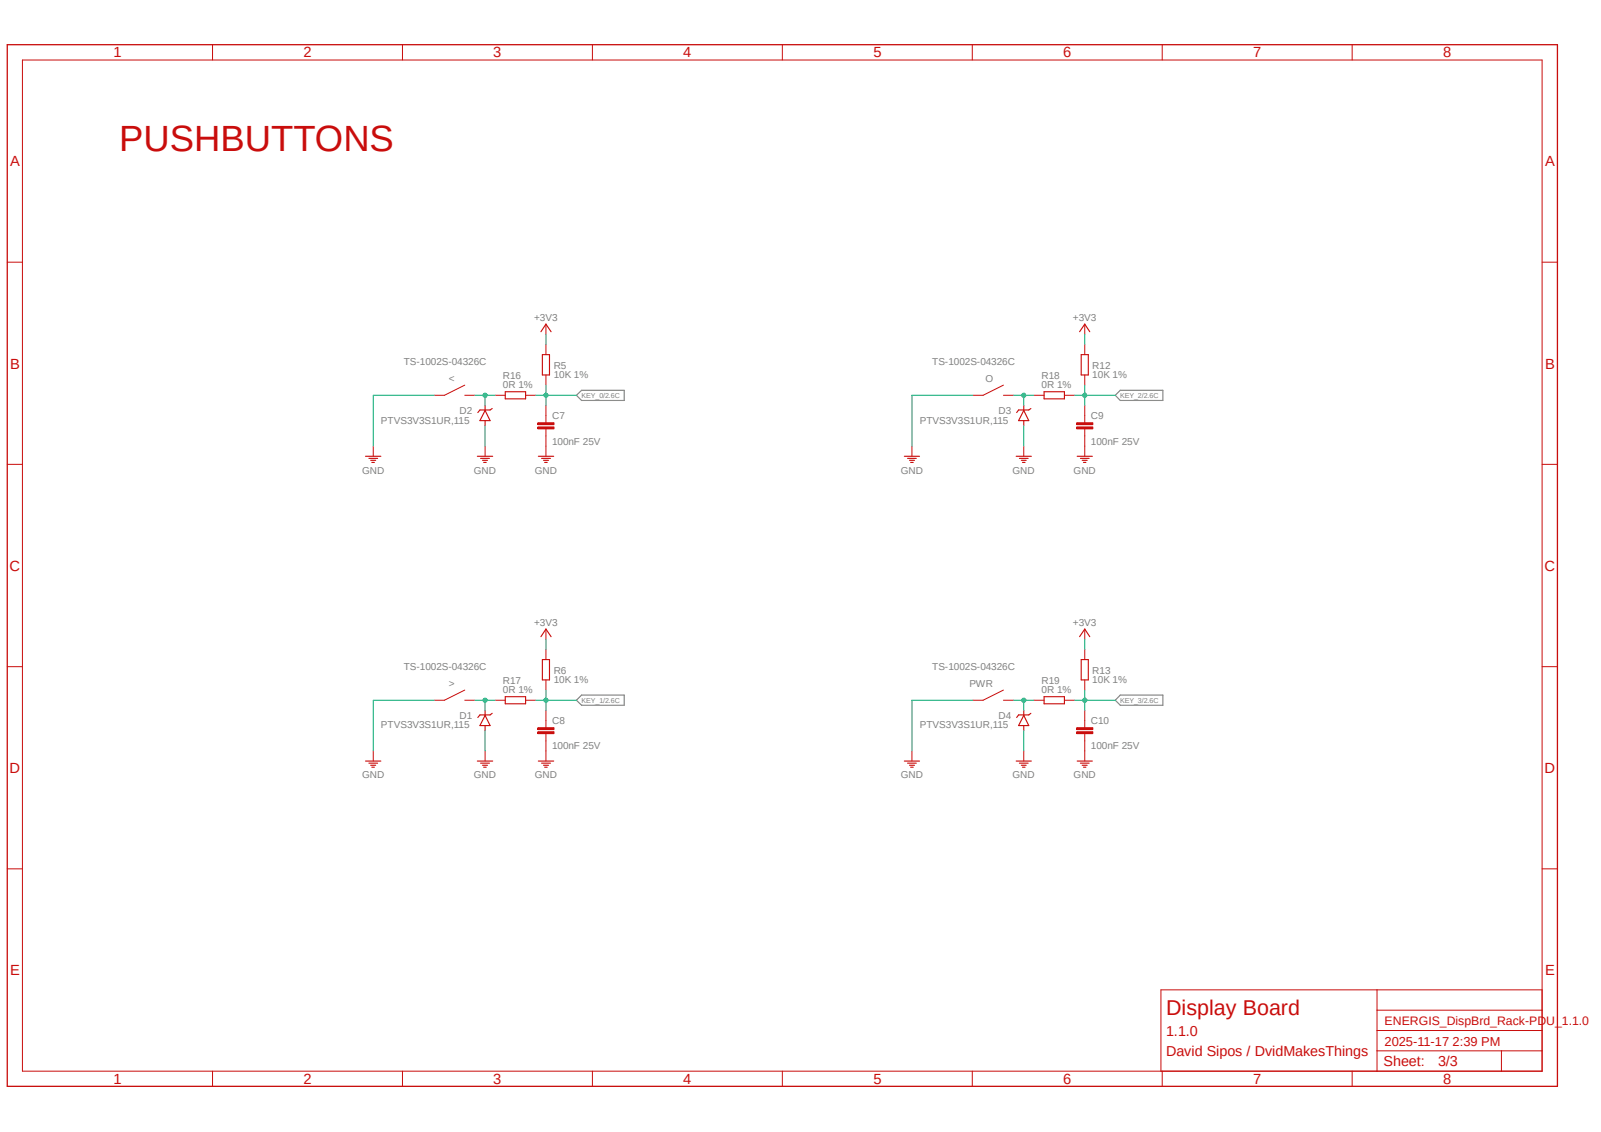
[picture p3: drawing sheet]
<svg xmlns="http://www.w3.org/2000/svg" width="420mm" height="297mm" viewBox="0 0 420 297" stroke-linecap="round" stroke-linejoin="round" font-family="sans-serif">
<path d="M1.4 11.4l417.4 274.2M418.8 11.4l-417.4 274.2" fill="none" stroke="#fff" stroke-width=".26"/>
<path d="M151.2 103.7l1.4-1.3h11.1v2.7h-11.1zM293.9 102.4h11.2v2.7h-11.2l-1.3-1.4zM151.2 183.7l1.4-1.3h11.1v2.6h-11.1zM293.9 182.4h11.2v2.6h-11.2l-1.3-1.3z" fill="none" stroke="#808080" stroke-width=".3"/>
<g fill="none" stroke="#c90d0c" stroke-width=".26">
<path d="M5.9 15.7h398.6v265.4h-398.6zM55.8 11.7v4M105.6 11.7v4M155.4 11.7v4M205.2 11.7v4M255.1 11.7v4M304.9 11.7v4M354.7 11.7v4M1.9 68.8h4M404.5 68.8h4.1M143.2 90.4v2.6M143.2 98.4v2.6"/>
<path d="M143.2 109.1v1.8M143.2 112.5v1.9M1.9 121.8h4M404.5 121.8h4.1M1.9 174.9h4M404.5 174.9h4.1M1.9 228h4M404.5 228h4.1M361.2 259.7v21.4M404.5 259.7h-100v21.4M361.2 275.7h43.3M361.2 270.4h43.3"/>
<path d="M361.2 265h43.3M393.9 275.7v5.4M55.8 281.1v3.9M105.6 281.1v3.9M155.4 281.1v3.9M205.2 281.1v3.9M255.1 281.1v3.9M304.9 281.1v3.9M354.7 281.1v3.9"/>
</g>
<path d="M1.9 11.7h406.7v273.3h-406.7z" fill="none" stroke="#c90d0c" stroke-width=".34"/>
<path d="M142.3 93h1.8v5.4h-1.8z" fill="none" stroke="#c90d0c" stroke-width=".3"/>
<path d="M141.1 112h4.2v.5h-4.2z" fill-rule="evenodd" fill="#c90d0c"/>
<path d="M141.1 112h4.2v.5h-4.2z" fill="none" stroke="#c90d0c" stroke-width=".26"/>
<path d="M141.1 110.9h4.2v.5h-4.2z" fill-rule="evenodd" fill="#c90d0c"/>
<path d="M143.2 85v2.7M97.9 117.1v2.6M141.1 110.9h4.2v.5h-4.2zM143.2 106.4v2.7M143.2 114.4v5.3M143.2 170.4v2.7M143.2 178.4v2.7M143.2 189.1v1.8M143.2 192.5v1.9" fill="none" stroke="#c90d0c" stroke-width=".26"/>
<path d="M141.9 87l1.3-2 1.4 2M95.9 119.7h4M141.2 119.7h4M96.8 120.3h2.3M97.2 120.8h1.4M97.5 121.3h.7M142.1 120.3h2.3M142.6 120.8h1.3M142.9 121.3h.7M142.3 173.1h1.8v5.3h-1.8z" fill="none" stroke="#c90d0c" stroke-width=".3"/>
<path d="M141.1 192h4.2v.5h-4.2z" fill-rule="evenodd" fill="#c90d0c"/>
<path d="M141.1 192h4.2v.5h-4.2z" fill="none" stroke="#c90d0c" stroke-width=".26"/>
<path d="M141.1 190.9h4.2v.5h-4.2z" fill-rule="evenodd" fill="#c90d0c"/>
<path d="M284.6 90.4v2.6M284.6 98.4v2.6M284.6 109.1v1.8M284.6 112.5v1.9M143.2 165.1v2.6M97.9 197v2.7M141.1 190.9h4.2v.5h-4.2zM143.2 186.4v2.7M143.2 194.4v5.3" fill="none" stroke="#c90d0c" stroke-width=".26"/>
<path d="M283.6 93h1.9v5.4h-1.9zM141.9 167l1.3-1.9 1.4 1.9M95.9 199.7h4M141.2 199.7h4M96.8 200.2h2.3M97.2 200.8h1.4M97.5 201.3h.7M142.1 200.2h2.3M142.6 200.8h1.3M142.9 201.3h.7" fill="none" stroke="#c90d0c" stroke-width=".3"/>
<path d="M282.4 112h4.3v.5h-4.3z" fill-rule="evenodd" fill="#c90d0c"/>
<path d="M282.4 112h4.3v.5h-4.3z" fill="none" stroke="#c90d0c" stroke-width=".26"/>
<path d="M282.4 110.9h4.3v.5h-4.3z" fill-rule="evenodd" fill="#c90d0c"/>
<path d="M284.6 85v2.7M239.2 117.1v2.6M282.4 110.9h4.3v.5h-4.3zM284.6 106.4v2.7M284.6 114.4v5.3M284.6 170.4v2.7M284.6 178.4v2.7M284.6 189.1v1.8M284.6 192.5v1.9" fill="none" stroke="#c90d0c" stroke-width=".26"/>
<path d="M283.2 87l1.4-2 1.3 2M237.2 119.7h4M282.6 119.7h4M238.1 120.3h2.3M238.6 120.8h1.3M238.9 121.3h.7M283.4 120.3h2.3M283.9 120.8h1.3M284.2 121.3h.7M283.6 173.1h1.9v5.3h-1.9z" fill="none" stroke="#c90d0c" stroke-width=".3"/>
<path d="M282.4 192h4.3v.5h-4.3z" fill-rule="evenodd" fill="#c90d0c"/>
<path d="M282.4 192h4.3v.5h-4.3z" fill="none" stroke="#c90d0c" stroke-width=".26"/>
<path d="M282.4 190.9h4.3v.5h-4.3z" fill-rule="evenodd" fill="#c90d0c"/>
<g fill="none" stroke="#c90d0c" stroke-width=".26">
<path d="M121.9 101l-5.3 2.7h-2.7M121.9 103.7h2.7M127.3 117.1v2.6M129.9 103.7h2.6M137.9 103.7h2.6M263.2 101l-5.3 2.7h-2.7M263.2 103.7h2.7M268.6 117.1v2.6M271.2 103.7h2.7M279.2 103.7h2.7M284.6 165.1v2.6M121.9 181.1l-5.3 2.6h-2.7"/>
<path d="M121.9 183.7h2.7M127.3 197v2.7M129.9 183.7h2.6M137.9 183.7h2.6M239.2 197v2.7M263.2 181.1l-5.3 2.6h-2.7M263.2 183.7h2.7M268.6 197v2.7M271.2 183.7h2.7M279.2 183.7h2.7M282.4 190.9h4.3v.5h-4.3zM284.6 186.4v2.7"/>
<path d="M284.6 194.4v5.3"/>
</g>
<g fill="none" stroke="#c90d0c" stroke-width=".3">
<path d="M125.2 119.7h4M127.3 106.4v1.3M127.3 110.4v1.3M127.3 107.7l1.3 2.7h-2.7zM129.1 107.2l-.5 .4h-2.7l-.6 .6M132.5 102.8h5.4v1.8h-5.4zM266.6 119.7h4M268.6 107.7l1.3 2.7h-2.7zM268.6 106.4v1.3M268.6 110.4v1.3M270.4 107.2l-.5 .4h-2.7l-.5 .6M273.9 102.8h5.3v1.8h-5.3z"/>
<path d="M126.1 120.3h2.3M126.6 120.8h1.3M126.9 121.3h.7M267.4 120.3h2.3M267.9 120.8h1.3M268.2 121.3h.7M283.2 167l1.4-1.9 1.3 1.9M125.2 199.7h4M127.3 187.7l1.3 2.7h-2.7zM127.3 186.4v1.3M127.3 190.4v1.3M129.1 187.2l-.5 .4h-2.7l-.6 .7"/>
<path d="M132.5 182.8h5.4v1.9h-5.4zM237.2 199.7h4M266.6 199.7h4M268.6 187.7l1.3 2.7h-2.7zM268.6 186.4v1.3M268.6 190.4v1.3M270.4 187.2l-.5 .4h-2.7l-.5 .7M273.9 182.8h5.3v1.9h-5.3zM282.6 199.7h4M126.1 200.2h2.3M126.6 200.8h1.3M126.9 201.3h.7"/>
<path d="M238.1 200.2h2.3M238.6 200.8h1.3M238.9 201.3h.7M267.4 200.2h2.3M267.9 200.8h1.3M268.2 201.3h.7M283.4 200.2h2.3M283.9 200.8h1.3M284.2 201.3h.7"/>
</g>
<g fill="none" stroke="#0dab76" stroke-width=".26">
<path d="M143.2 87.7v2.7M284.6 87.7v2.7M113.9 103.7h-16v13.4M127.3 111.7v5.4M140.5 103.7h2.7M143.2 101v5.4M255.2 103.7h-16v13.4M268.6 111.7v5.4M143.2 167.7v2.7M284.6 167.7v2.7M113.9 183.7h-16v13.3M127.3 191.7v5.3"/>
<path d="M255.2 183.7h-16v13.3M268.6 191.7v5.3"/>
</g>
<circle cx="143.2" cy="103.7" r=".55" fill="#0dab76"/>
<g fill="none" stroke="#0dab76" stroke-width=".26">
<path d="M143.2 103.7h8M140.5 183.7h2.7M143.2 181.1v5.3"/>
<circle cx="143.2" cy="103.7" r=".55"/>
</g>
<circle cx="143.2" cy="183.7" r=".55" fill="#0dab76"/>
<g fill="none" stroke="#0dab76" stroke-width=".26">
<path d="M281.9 103.7h2.7M284.6 101v5.4M143.2 183.7h8"/>
<circle cx="143.2" cy="183.7" r=".55"/>
</g>
<circle cx="284.6" cy="103.7" r=".55" fill="#0dab76"/>
<g fill="none" stroke="#0dab76" stroke-width=".26">
<path d="M284.6 103.7h8M281.9 183.7h2.7M284.6 181.1v5.3"/>
<circle cx="284.6" cy="103.7" r=".55"/>
</g>
<circle cx="284.6" cy="183.7" r=".55" fill="#0dab76"/>
<g fill="none" stroke="#0dab76" stroke-width=".26">
<path d="M124.6 103.7h5.3M127.3 103.7v2.7M284.6 183.7h8"/>
<circle cx="284.6" cy="183.7" r=".55"/>
</g>
<circle cx="127.3" cy="103.7" r=".55" fill="#0dab76"/>
<g fill="none" stroke="#0dab76" stroke-width=".26">
<path d="M265.9 103.7h5.3M268.6 103.7v2.7"/>
<circle cx="127.3" cy="103.7" r=".55"/>
</g>
<circle cx="268.6" cy="103.7" r=".55" fill="#0dab76"/>
<g fill="none" stroke="#0dab76" stroke-width=".26">
<path d="M265.9 183.7h5.3M268.6 183.7v2.7"/>
<circle cx="268.6" cy="103.7" r=".55"/>
</g>
<circle cx="268.6" cy="183.7" r=".55" fill="#0dab76"/>
<g fill="none" stroke="#0dab76" stroke-width=".26">
<path d="M124.6 183.7h5.3M127.3 183.7v2.7"/>
<circle cx="268.6" cy="183.7" r=".55"/>
</g>
<circle cx="127.3" cy="183.7" r=".55" fill="#0dab76"/>
<circle cx="127.3" cy="183.7" r=".55" fill="none" stroke="#0dab76" stroke-width=".26"/>
<text font-size="9.6" fill="#c90d0c" x="31.2" y="39.7">PUSHBUTTONS</text>
<text font-size="5.6" fill="#c90d0c" x="305.9" y="266.4">Display Board</text>
<g font-size="3.9" fill="#c90d0c">
<text x="29.8" y="15.1">1</text>
<text x="79.6" y="15.1">2</text>
<text x="129.4" y="15.1">3</text>
<text x="179.2" y="15.1">4</text>
<text x="229.1" y="15.1">5</text>
<text x="278.9" y="15.1">6</text>
<text x="328.8" y="15.1">7</text>
<text x="378.6" y="15.1">8</text>
<text x="2.6" y="43.6">A</text>
<text x="405.3" y="43.6">A</text>
<text x="2.6" y="96.7">B</text>
<text x="405.3" y="96.7">B</text>
<text x="2.5" y="149.7">C</text>
<text x="405.2" y="149.7">C</text>
<text x="2.5" y="202.8">D</text>
<text x="405.2" y="202.8">D</text>
<text x="2.6" y="255.9">E</text>
<text x="405.3" y="255.9">E</text>
<text x="29.8" y="284.4">1</text>
<text x="79.6" y="284.4">2</text>
<text x="129.4" y="284.4">3</text>
<text x="179.2" y="284.4">4</text>
<text x="229.1" y="284.4">5</text>
<text x="278.9" y="284.4">6</text>
<text x="328.8" y="284.4">7</text>
<text x="378.6" y="284.4">8</text>
</g>
<g font-size="3.8" fill="#c90d0c">
<text x="305.9" y="271.7">1.1.0</text>
<text x="305.9" y="277">David Sipos / DvidMakesThings</text>
<text x="363" y="279.8">Sheet:</text>
<text x="377.2" y="279.7">3/3</text>
</g>
<text font-size="3.4" fill="#c90d0c" x="363.2" y="274.4">2025-11-17 2:39 PM</text>
<text font-size="3.2" fill="#c90d0c" x="363.2" y="269">ENERGIS_DispBrd_Rack-PDU_1.1.0</text>
<g font-size="2.6" fill="#808080">
<text x="140.1" y="84.2">+3V3</text>
<text x="281.5" y="84.2">+3V3</text>
<text x="105.9" y="95.7">TS-1002S-04326C</text>
<text x="244.6" y="95.7">TS-1002S-04326C</text>
<text x="117.7" y="100.2">&lt;</text>
<text x="131.9" y="101.9">0R 1%</text>
<text x="131.9" y="99.5">R16</text>
<text x="145.2" y="99.2">10K 1%</text>
<text x="145.2" y="96.8">R5</text>
<text x="258.5" y="100.2">O</text>
<text x="273.2" y="101.9">0R 1%</text>
<text x="273.2" y="99.5">R18</text>
<text x="286.5" y="99.2">10K 1%</text>
<text x="286.5" y="96.8">R12</text>
<text x="99.9" y="111.1">PTVS3V3S1UR,115</text>
<text x="120.6" y="108.7">D2</text>
<text x="144.8" y="110">C7</text>
<text x="241.3" y="111.1">PTVS3V3S1UR,115</text>
<text x="261.9" y="108.7">D3</text>
<text x="286.2" y="110">C9</text>
<text x="144.8" y="116.7">100nF 25V</text>
<text x="286.2" y="116.7">100nF 25V</text>
<text x="95" y="124.2">GND</text>
<text x="124.3" y="124.2">GND</text>
<text x="140.3" y="124.2">GND</text>
<text x="236.3" y="124.2">GND</text>
<text x="265.6" y="124.2">GND</text>
<text x="281.6" y="124.2">GND</text>
<text x="140.1" y="164.3">+3V3</text>
<text x="281.5" y="164.3">+3V3</text>
<text x="105.9" y="175.7">TS-1002S-04326C</text>
<text x="131.9" y="179.4">R17</text>
<text x="145.2" y="179.2">10K 1%</text>
<text x="145.2" y="176.8">R6</text>
<text x="244.6" y="175.7">TS-1002S-04326C</text>
<text x="273.2" y="179.4">R19</text>
<text x="286.5" y="179.2">10K 1%</text>
<text x="286.5" y="176.8">R13</text>
<text x="117.7" y="180.3">&gt;</text>
<text x="131.9" y="181.9">0R 1%</text>
<text x="254.3" y="180.3">PWR</text>
<text x="273.2" y="181.9">0R 1%</text>
<text x="99.9" y="191.1">PTVS3V3S1UR,115</text>
<text x="120.6" y="188.7">D1</text>
<text x="144.8" y="190">C8</text>
<text x="241.3" y="191.1">PTVS3V3S1UR,115</text>
<text x="261.9" y="188.7">D4</text>
<text x="286.2" y="190">C10</text>
<text x="144.8" y="196.6">100nF 25V</text>
<text x="286.2" y="196.6">100nF 25V</text>
<text x="95" y="204.2">GND</text>
<text x="124.3" y="204.2">GND</text>
<text x="140.3" y="204.2">GND</text>
<text x="236.3" y="204.2">GND</text>
<text x="265.6" y="204.2">GND</text>
<text x="281.6" y="204.2">GND</text>
</g>
<g font-size="1.9" fill="#808080">
<text x="152.6" y="104.4">KEY_0/2.6C</text>
<text x="293.9" y="104.4">KEY_2/2.6C</text>
<text x="152.6" y="184.4">KEY_1/2.6C</text>
<text x="293.9" y="184.4">KEY_3/2.6C</text>
</g>
</svg>
